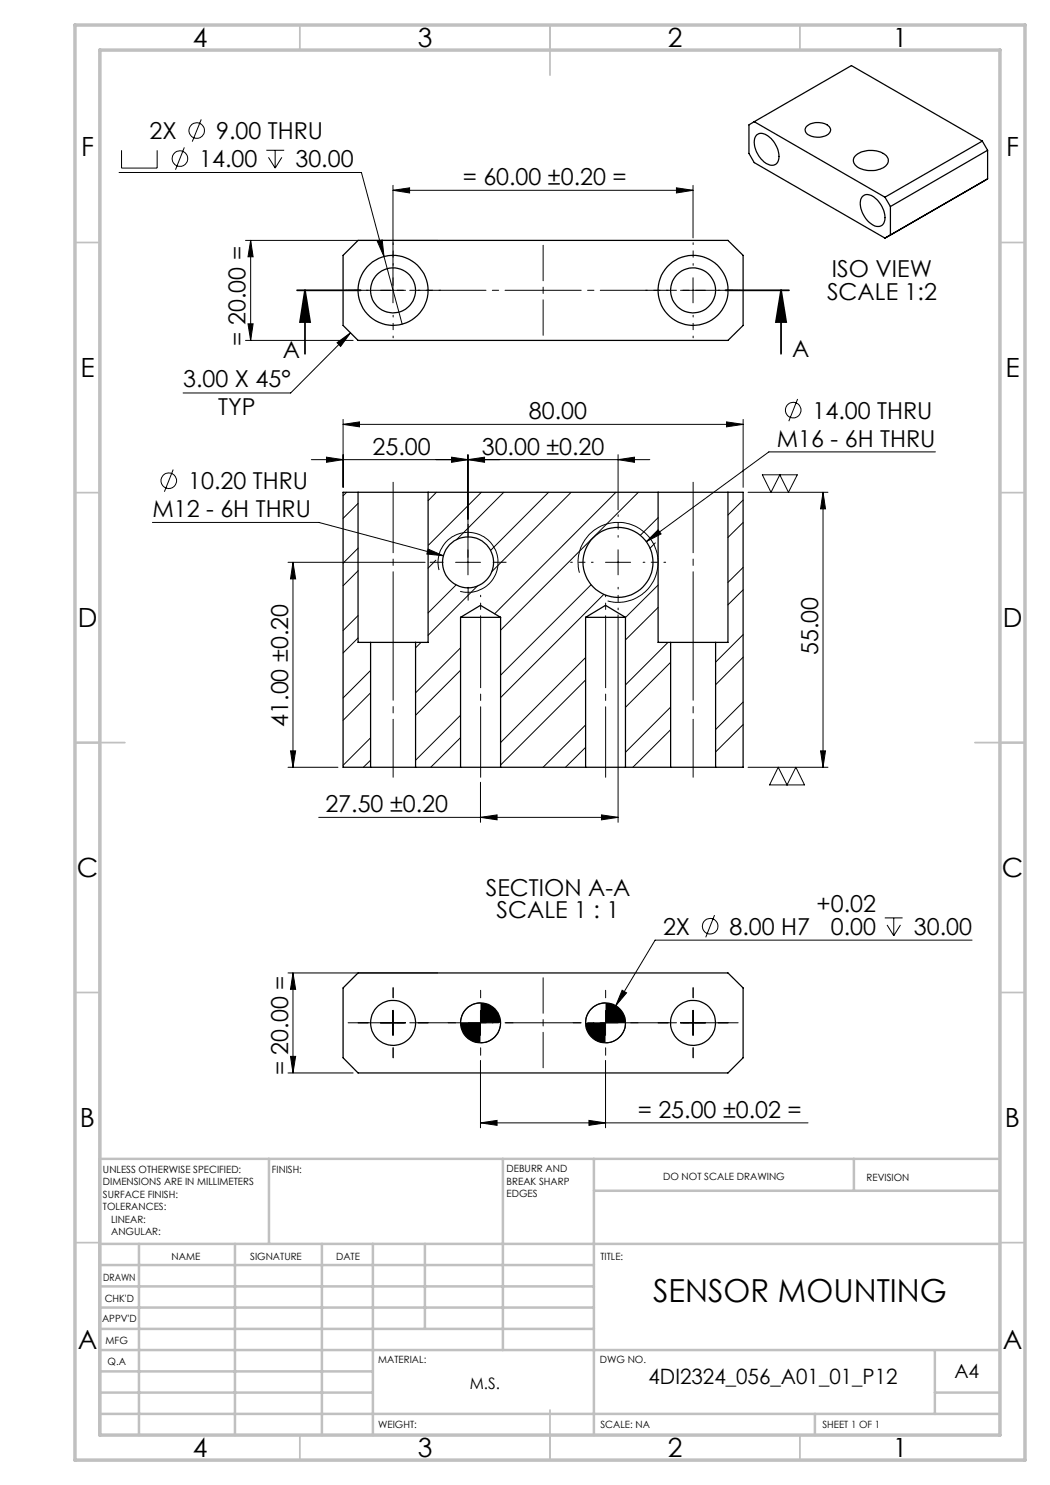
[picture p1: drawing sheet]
<svg xmlns="http://www.w3.org/2000/svg" width="210mm" height="297mm" viewBox="0 0 210 297" stroke-linecap="round" stroke-linejoin="round" font-family="sans-serif">
<g fill="none" stroke="#000" stroke-width=".2">
<path d="M23.8 34.5h48.5l8.1 30.3M24.3 30.1v3.5h7.1v-3.5M36.9 29.5l-1.8 4.4M40.3 23.9l-1.8 4.4M53.3 30.1h3.5M53.7 31.5l1.3 2.1M55 30.1v3.5M56.4 31.5l-1.4 2.1M78.6 38.1l3.3-.5v1zM78.6 37.1v23.5M78.6 38.1h60M135.3 37.6l3.3 .5-3.3 .5z"/>
<path d="M138.6 37.1v10.5M49.1 48.1h38.4M50.1 48.1v20M50.1 48.1l.5 3.3h-1zM75.5 48.3l.9-.3 .4 3.3zM76.1 58.1h5M136.1 58.1h5M138.6 55.6v5M49.1 68.1h21.5M49.6 64.8h1l-.5 3.3zM67.4 68.5l2.7-1.9-2 2.7zM70.1 66.6l-12 12h-21.5"/>
<path d="M159.5 79.8l-1.7 4.4M34.6 93.9l-1.7 4.5M62.3 91.9h67.7M65.3 91.4l3.3 .5-3.3 .6zM68.6 84.9l3.3-.5v1zM68.6 83.9v13.6M68.6 84.9h80M69.3 98.5l-.7 .7M87.3 98.5l-1.7 1.7M90.3 91.4l3.3 .5-3.3 .6zM93.6 91.9l3.3-.5v1.1zM93.6 90.9v24.1"/>
<path d="M96.3 98.5l-10.6 10.5M100.8 98.5l-9.5 9.4M109.7 98.5l-11.6 11.6M114.2 98.5l-15.8 15.8M123.2 98.5l-24.3 24.3M123.6 91.9l3.3-.5v1.1zM123.6 90.9v11.1M127.7 98.5l-27.6 27.5M145.3 84.4l3.3 .5-3.3 .5zM148.6 83.9v13.6M149.6 98.5h16M152.5 95h7l-1.8 3.5-1.7-3.5-1.8 3.5z"/>
<path d="M164.6 98.5l.5 3.3h-1zM164.6 98.5v55M187.1 90.4h-33.3l-24.5 17.9M30.5 104.5h33.3l24.9 6.7M57.6 112.5h27.4M58.6 112.5v41M58.6 112.5l.5 3.3h-1zM71.6 109.6l-3 3M71.6 100.7l-3 3M71.6 114.2l-3 3M85.6 109.8l3.1 1.4-3.3-.4zM87.2 112l-1.6 1.6"/>
<path d="M87.8 114a6 6 0 0 1 5.3-7.5 6 6 0 0 1 6.5 6.5 6 6 0 0 1-7.6 5.3M91.1 112.5h5M91.2 117l-5.6 5.6M95.5 117.2l-9.9 9.9M115.9 114.5a8 8 0 0 1 7-10 8 8 0 0 1 8.7 8.7 8 8 0 0 1-10.1 7M118.2 116.9l-18.1 18.1M120.8 118.9l-20.7 20.6M121.1 112.5h5M123.6 110v5M131.1 108.6l-1.1 1M131.6 103.5l-3.5 3.6M131.6 117l-6.5 6.5"/>
<path d="M131.6 106l.6 .8-2.9 1.5zM148.6 100l-3 3M148.6 113.5l-3 3M148.6 104.5l-3 3M148.6 118l-3 3M71.6 123.1l-3 3M71.6 127.6l-3 3M74.1 134.1l-5.5 5.5M74.1 138.6l-5.5 5.5M84.2 128.5l-1.1 1.1M92.1 129.6l-9 9M92.1 134.1l-9 8.9"/>
<path d="M117.1 131.5l-17 17M117.1 136l-17 17M123.6 123v41.5M131.6 121.5l-6.5 6.5M133.6 128.5l-8.5 8.5M134.1 132.5l-9 9M148.6 126.9l-5.5 5.5M148.6 131.4l-5.5 5.5M57.6 153.5h10M58.1 150.2h1l-.5 3.3zM74.1 147.6l-5.5 5.5M74.1 152l-1.4 1.5"/>
<path d="M92.1 143l-9 9M92.1 147.5l-6 6M96.1 156.5v8M117.1 145l-8.5 8.5M117.1 149.5l-4 4M134.1 141.4l-9 9.1M134.1 145.9l-7.5 7.6M148.6 140.4l-5.5 5.5M148.6 144.9l-5.5 5.5M149.6 153.5h16M155.6 153.5l1.8 3.5 1.8-3.5 1.7 3.5h-7zM164.1 150.2h1l-.5 3.3z"/>
<path d="M63.7 163.5h59.9M96.1 163.5l3.3-.5v1zM120.3 163l3.3 .5-3.3 .5zM57.6 194.6h29.9M58.6 194.6v20M58.6 194.6l.5 3.3h-1zM124.4 198l.9 .6-2.1 2.6zM142.9 183l-1.8 4.5M177 183.6h3.5M177.4 185l1.4 2.1M178.8 183.6v3.5M180.1 185l-1.3 2.1"/>
<path d="M194.4 188h-63.4l-7.8 13.2M57.6 214.6h13M58.1 211.3h1l-.5 3.3zM76.1 204.6h5M78.6 202.1v5M93.6 204.6h5M96.1 200.6a4 4 0 0 0-4 4M96.1 202.1v5M96.1 212.1v13.5M100.1 204.6a4 4 0 0 1-4 4M118.6 204.6h5M121.1 200.6a4 4 0 0 0-4 4"/>
<path d="M121.1 202.1v5M121.1 212.1v13.5M123.2 201.2l-4.1 6.8M125.1 204.6a4 4 0 0 1-4 4M136.1 204.6h5M138.6 202.1v5M96.1 224.6l3.3-.5v1zM96.1 224.6h65.5M117.8 224.1l3.3 .5-3.3 .5z"/>
<circle cx="36" cy="31.7" r="1.56"/>
<circle cx="39.3" cy="26.1" r="1.56"/>
<circle cx="33.7" cy="96.1" r="1.56"/>
<circle cx="158.6" cy="82" r="1.56"/>
<circle cx="142" cy="185.2" r="1.56"/>
</g>
<path d="M59.4 58.1h12.7M61 58.1l1 6.3h-2zM61 58.1v12.7M145.1 58.1h12.7M156.2 58.1l1 6.3h-2zM156.2 58.1v12.7" fill="none" stroke="#000" stroke-width=".35"/>
<path d="M69.6 58.1h78M147.6 204.6h-78" fill="none" stroke="#000" stroke-width=".2" stroke-dasharray="15.2 1.3 1.3 1.3" stroke-dashoffset="6.7"/>
<path d="M108.6 67.1v-18M108.6 213.6v-18" fill="none" stroke="#000" stroke-width=".2" stroke-dasharray="15.2 1.3 1.3 1.3" stroke-dashoffset="8.1"/>
<g fill="none" stroke="#000" stroke-width=".2" stroke-dasharray="15.2 1.3 1.3 1.3" stroke-dashoffset="14.9">
<path d="M73.6 58.1h-4.5M78.6 53.1v-4.5M83.6 58.1h4.5M133.6 58.1h-4.5M138.6 53.1v-4.5M143.6 58.1h4.5M78.6 63.1v4.5M138.6 63.1v4.5M118.6 112.5h-4.5M123.6 107.5v-4.5M123.6 117.5v4.5M128.6 112.5h4.5"/>
<path d="M96.1 123.5v-4.4M121.1 123.5v-4.4"/>
</g>
<path d="M78.6 96.5v32M138.6 96.5v32M96.1 123.5v32M121.1 123.5v32" fill="none" stroke="#000" stroke-width=".2" stroke-dasharray="15.2 1.3 1.3 1.3" stroke-dashoffset="1.1"/>
<path d="M78.6 128.5v27M138.6 128.5v27" fill="none" stroke="#000" stroke-width=".2" stroke-dasharray="15.2 1.3 1.3 1.3" stroke-dashoffset="3.6"/>
<g fill="none" stroke="#000" stroke-width=".2" stroke-dasharray="15.2 1.3 1.3 1.3">
<path d="M88.6 112.5h-2.6M93.6 107.5v-2.6M93.6 117.5v2.6M98.6 112.5h2.6M78.6 199.6v-2M96.1 199.6v-1.5M121.1 199.6v-1.5M138.6 199.6v-2M73.6 204.6h-2M78.6 209.6v2M83.6 204.6h2M91.1 204.6h-1.5"/>
<path d="M96.1 209.6v1.5M101.1 204.6h1.5M116.1 204.6h-1.5M121.1 209.6v1.5M126.1 204.6h1.5M133.6 204.6h-2M138.6 209.6v2M143.6 204.6h2"/>
</g>
<g fill="none" stroke="#c0c0c0" stroke-width=".35">
<path d="M60 5v5M110 5v10M160 5v5M15 48.5h5M200 48.5h5M15 98.5h5M200 98.5h5M15 148.5h10M195 148.5h10M15 198.5h5M200 198.5h5M15 248.5h5"/>
<path d="M200 248.5h5M60 287v5M110 282v10M160 287v5"/>
</g>
<g fill="none" stroke="#c0c0c0" stroke-width=".5">
<path d="M53.8 231.8v17M100.6 231.8v38.2M118.8 231.8v55.2M118.8 238.2h81.2M170.8 231.8v6.4M200 231.8h-180v55.2M20 248.8h180M20 257.3h98.8M20 253h98.8M27.8 248.8v38.2M47 248.8v38.2M64.4 248.8v38.2"/>
<path d="M74.6 248.8v38.2M85 248.8v17M20 265.8h98.8M20 261.5h98.8M20 278.5h54.6M20 274.3h54.6M20 270h180M187 278.5h13M187 270v12.8M20 282.8h180M163 282.8v4.2"/>
</g>
<path d="M15 5h190v287h-190zM20 10h180v277h-180z" fill="none" stroke="#c0c0c0" stroke-width=".7"/>
<g fill="#000">
<path d="M78.6 38.1l3.3-.5v1zM135.3 37.6l3.3 .5-3.3 .5zM67.4 68.5l2.7-1.9-2 2.7zM75.5 48.3l1.3 3-.4-3.3zM68.6 84.9l3.3-.5v1zM145.3 84.4l3.3 .5-3.3 .5zM65.3 91.4l3.3 .5-3.3 .6zM93.6 91.9l3.3-.5v1.1zM90.3 91.4l3.3 .5-3.3 .6zM123.6 91.9l3.3-.5v1.1zM131.6 106l-2.3 2.3 2.9-1.5zM85.6 109.8l-.2 1 3.3 .4zM96.1 163.5l3.3-.5v1zM120.3 163l3.3 .5-3.3 .5zM124.4 198l-1.2 3.2 2.1-2.6zM96.1 224.6l3.3-.5v1zM117.8 224.1l3.3 .5-3.3 .5z"/>
<path d="M156.2 58.1l1 6.3h-2zM61 58.1l1 6.3h-2z"/>
<path d="M49.6 64.8h1l-.5 3.3zM50.1 48.1l.5 3.3h-1zM58.1 150.2h1l-.5 3.3zM58.6 112.5l.5 3.3h-1zM58.1 211.3h1l-.5 3.3zM58.6 194.6l.5 3.3h-1z"/>
<path d="M164.6 98.5l.5 3.3h-1zM164.1 150.2h1l-.5 3.3z"/>
<path d="M92.1 204.6a4 4 0 0 0 4 4v-4zM96.1 200.6v4h4a4 4 0 0 0-4-4zM117.1 204.6a4 4 0 0 0 4 4v-4zM121.1 200.6v4h4a4 4 0 0 0-4-4z"/>
</g>
<g fill="none" stroke="#000" stroke-width=".25">
<path d="M150.8 24.3l-1 .7v5.7l1 1.8 26.2 15.1M150.8 24.3l26.2 15.1M150.8 24.3l19.5-11.2 26.2 15.1M151.3 27a2 2 0 0 1 2.7 .5 4.5 4.5 0 0 1 1.5 5 1.68 1.68 0 0 1-2.5 0 4.9 4.9 0 0 1-1.9-5.2zM161.2 25.4a3.5 3.5 0 0 1 4.8 .1 1.28 1.28 0 0 1-1.2 1.8 3.5 3.5 0 0 1-3.7-.8l-.1-.6zM171 31.2a4.9 4.9 0 0 1 6.4 .2 1.55 1.55 0 0 1-1.1 2.3 4.9 4.9 0 0 1-5.3-.8 1.28 1.28 0 0 1 0-1.7zM172.5 39.3a1.93 1.93 0 0 1 2.7 .5 4.6 4.6 0 0 1 1.5 4.9 1.75 1.75 0 0 1-2.7-.1 4.8 4.8 0 0 1-1.7-5zM177 39.4l1.1 1.9M196.5 28.2l-19.5 11.2M196.5 28.2l1 1.9M197.5 30.1l-19.4 11.2M197.5 35.8l-19.4 11.2"/>
<path d="M197.5 30.1v5.7M197.5 35.8l-20.5 11.8M68.6 51.1l3-3h74l3 3v14l-3 3h-74l-3-3zM178.1 47l-1.1 .6M178.1 41.3v5.7M71.6 98.5h14M71.6 98.5h-3v55h5.5M71.6 98.5v30h2.5M85.6 98.5v30h-2.5M85.6 98.5h46M131.6 98.5h14M131.6 98.5v30h2.5"/>
<path d="M145.6 98.5h3v55h-5.5M145.6 98.5v30h-2.5M74.1 128.5h9M74.1 128.5v25M83.1 128.5v25M92.1 123.5h8M92.1 123.5v30M92.1 123.5l4-2.4 4 2.4M100.1 123.5v30M117.1 123.5h8M117.1 123.5v30M117.1 123.5l4-2.4 4 2.4"/>
<path d="M125.1 123.5v30M134.1 128.5h9M134.1 128.5v25M143.1 128.5v25M74.1 153.5h9M83.1 153.5h9M92.1 153.5h8M100.1 153.5h17M117.1 153.5h8M125.1 153.5h9M134.1 153.5h9M71.6 194.6h74l3 3v14l-3 3h-74l-3-3v-14z"/>
<circle cx="78.6" cy="58.1" r="4.5"/>
<circle cx="78.6" cy="58.1" r="7"/>
<circle cx="138.6" cy="58.1" r="7"/>
<circle cx="138.6" cy="58.1" r="4.5"/>
<circle cx="93.6" cy="112.5" r="5.1"/>
<circle cx="123.6" cy="112.5" r="7"/>
<circle cx="78.6" cy="204.6" r="4.5"/>
<circle cx="96.1" cy="204.6" r="4"/>
<circle cx="121.1" cy="204.6" r="4"/>
<circle cx="138.6" cy="204.6" r="4.5"/>
</g>
<text font-size="6.3" x="130.6" y="260.4">SENSOR MOUNTING</text>
<g font-size="5.3">
<text x="38.5" y="9.5">4</text>
<text x="83.5" y="9.5">3</text>
<text x="133.6" y="9.5">2</text>
<text x="178.6" y="9.5">1</text>
<text x="16.2" y="31.3">F</text>
<text x="201.2" y="31.3">F</text>
<text x="16.1" y="75.5">E</text>
<text x="201.1" y="75.5">E</text>
<text x="15.5" y="125.5">D</text>
<text x="200.5" y="125.5">D</text>
<text x="15.4" y="175.5">C</text>
<text x="200.4" y="175.5">C</text>
<text x="16" y="225.5">B</text>
<text x="201" y="225.5">B</text>
<text x="15.5" y="269.8">A</text>
<text x="200.5" y="269.8">A</text>
<text x="38.5" y="291.5">4</text>
<text x="83.5" y="291.5">3</text>
<text x="133.6" y="291.5">2</text>
<text x="178.6" y="291.5">1</text>
</g>
<g font-size="4.7">
<text x="29.9" y="27.8">2X</text>
<text x="43.2" y="27.8">9.00 THRU</text>
<text x="39.9" y="33.4">14.00</text>
<text x="59.1" y="33.4">30.00</text>
<text x="92.5" y="37">= 60.00 ±0.20 =</text>
<text x="165.4" y="60">SCALE 1:2</text>
<text x="166.4" y="55.5">ISO VIEW</text>
<text x="49.1" y="69.1" transform="rotate(-90 49.1 69.1)">= 20.00 =</text>
<text x="56.6" y="71.5">A</text>
<text x="158.4" y="71.4">A</text>
<text x="36.6" y="77.5">3.00 X 45°</text>
<text x="43.6" y="83">TYP</text>
<text x="105.8" y="83.8">80.00</text>
<text x="162.5" y="83.7">14.00 THRU</text>
<text x="155.4" y="89.3">M16 - 6H THRU</text>
<text x="74.5" y="90.9">25.00</text>
<text x="96.4" y="90.9">30.00 ±0.20</text>
<text x="37.6" y="97.8">10.20 THRU</text>
<text x="30.5" y="103.4">M12 - 6H THRU</text>
<text x="163.6" y="131" transform="rotate(-90 163.6 131)">55.00</text>
<text x="57.6" y="145.4" transform="rotate(-90 57.6 145.4)">41.00 ±0.20</text>
<text x="65.1" y="162.4">27.50 ±0.20</text>
<text x="97.2" y="179.1">SECTION A-A</text>
<text x="99.3" y="183.6">SCALE 1 : 1</text>
<text x="163.3" y="182.5">+0.02</text>
<text x="132.6" y="186.9">2X</text>
<text x="145.9" y="186.9">8.00 H7</text>
<text x="166.2" y="187">0.00</text>
<text x="182.8" y="186.9">30.00</text>
<text x="57.6" y="215" transform="rotate(-90 57.6 215)">= 20.00 =</text>
<text x="127.6" y="223.5">= 25.00 ±0.02 =</text>
</g>
<text font-size="4.2" x="129.7" y="276.8">4DI2324_056_A01_01_P12</text>
<text font-size="3.9" x="190.9" y="275.5">A4</text>
<text font-size="3.2" x="94" y="277.9">M.S.</text>
<g font-size="2">
<text x="20.6" y="234.6">UNLESS OTHERWISE SPECIFIED:</text>
<text x="20.6" y="237.1">DIMENSIONS ARE IN MILLIMETERS</text>
<text x="20.6" y="239.6">SURFACE FINISH:</text>
<text x="54.4" y="234.6">FINISH:</text>
<text x="101.3" y="234.5">DEBURR AND</text>
<text x="101.3" y="237">BREAK SHARP</text>
<text x="101.3" y="239.5">EDGES</text>
<text x="132.6" y="236">DO NOT SCALE DRAWING</text>
<text x="173.3" y="236.2">REVISION</text>
<text x="20.6" y="242.1">TOLERANCES:</text>
<text x="22.2" y="244.6">LINEAR:</text>
<text x="22.2" y="247.1">ANGULAR:</text>
<text x="34.3" y="252">NAME</text>
<text x="50" y="251.9">SIGNATURE</text>
<text x="67.2" y="251.9">DATE</text>
<text x="120.1" y="251.9">TITLE:</text>
<text x="20.6" y="256.1">DRAWN</text>
<text x="20.9" y="260.3">CHK'D</text>
<text x="20.4" y="264.4">APPV'D</text>
<text x="21.1" y="268.8">MFG</text>
<text x="21.5" y="273">Q.A</text>
<text x="75.6" y="272.5">MATERIAL:</text>
<text x="120" y="272.5">DWG NO.</text>
<text x="75.6" y="285.5">WEIGHT:</text>
<text x="120.1" y="285.6">SCALE: NA</text>
<text x="164.5" y="285.6">SHEET 1 OF 1</text>
</g>
</svg>
